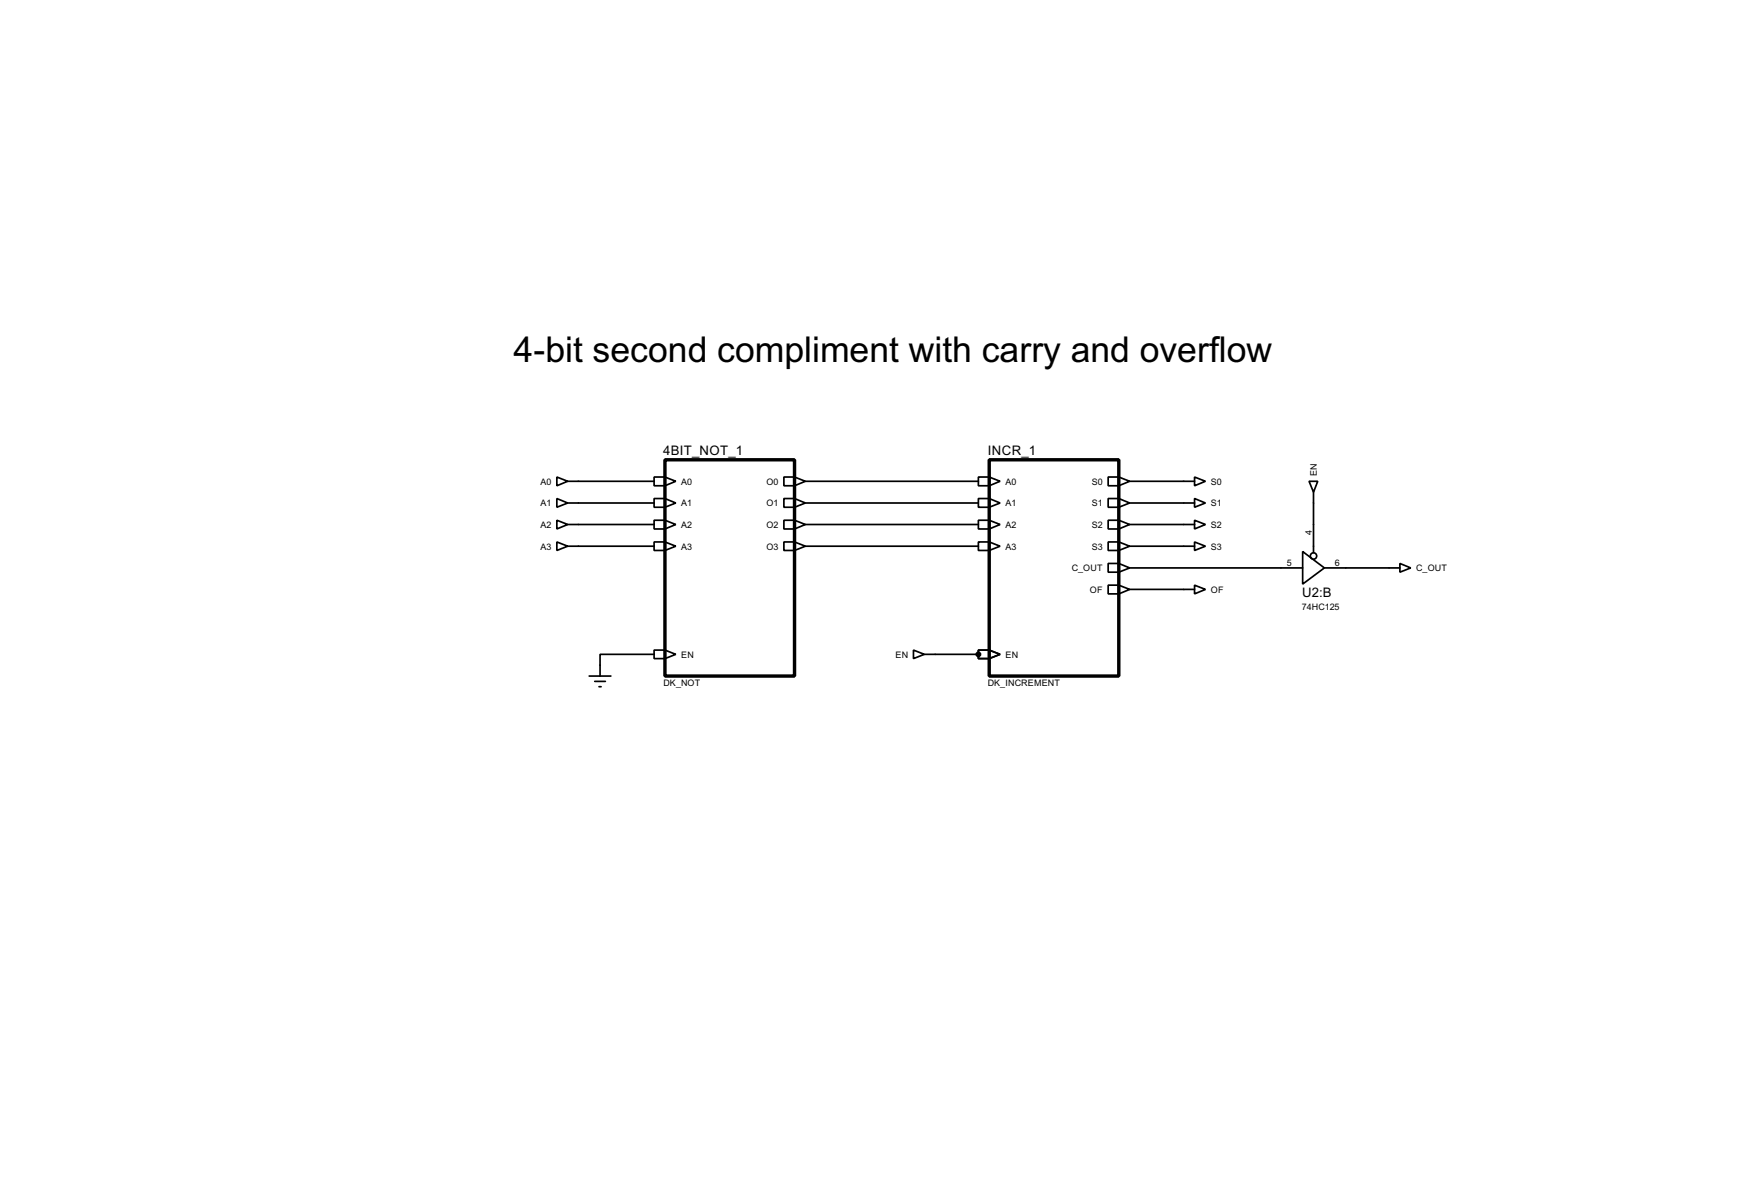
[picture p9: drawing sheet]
<svg xmlns="http://www.w3.org/2000/svg" width="409mm" height="282mm" viewBox="0 0 409 282" stroke-linecap="round" stroke-linejoin="round" font-family="sans-serif">
<g fill="none" stroke="#000" stroke-width=".4">
<path d="M130.9 112.1l2.5 1-2.5 1zM130.9 117.1l2.5 1.1-2.5 1zM133.4 113.1h20.3M133.4 118.2h20.3M153.7 112.1h2.6l2.5 1-2.5 1h-2.6zM153.7 117.1h2.6l2.5 1.1-2.5 1h-2.6zM156.3 112.1v2M156.3 117.1v2.1M184.2 112.1h2.5l2.6 1-2.6 1h-2.5zM184.2 117.1h2.5l2.6 1.1-2.6 1h-2.5zM186.7 112.1v2M186.7 117.1v2.1"/>
<path d="M189.3 113.1h40.6M189.3 118.2h40.6M229.9 112.1h2.6l2.5 1-2.5 1h-2.6zM229.9 117.1h2.6l2.5 1.1-2.5 1h-2.6zM232.5 112.1v2M232.5 117.1v2.1M260.4 112.1h2.5l2.6 1-2.6 1h-2.5zM260.4 117.1h2.5l2.6 1.1-2.6 1h-2.5zM262.9 112.1v2M262.9 117.1v2.1M265.5 113.1h15.2M265.5 118.2h15.2"/>
<path d="M280.7 112.1l2.6 1-2.6 1zM280.7 117.1l2.6 1.1-2.6 1zM307.6 113.1h2.1l-1 2.5zM308.7 115.6v14.2M130.9 122.2l2.5 1-2.5 1.1zM130.9 127.3l2.5 1-2.5 1zM133.4 123.2h20.3M133.4 128.3h20.3M153.7 122.2h2.6l2.5 1-2.5 1.1h-2.6zM153.7 127.3h2.6l2.5 1-2.5 1h-2.6zM156.3 122.2v2.1M156.3 127.3v2"/>
<path d="M184.2 122.2h2.5l2.6 1-2.6 1.1h-2.5zM184.2 127.3h2.5l2.6 1-2.6 1h-2.5zM186.7 122.2v2.1M186.7 127.3v2M189.3 123.2h40.6M189.3 128.3h40.6M229.9 122.2h2.6l2.5 1-2.5 1.1h-2.6zM229.9 127.3h2.6l2.5 1-2.5 1h-2.6zM232.5 122.2v2.1M232.5 127.3v2M260.4 122.2h2.5l2.6 1-2.6 1.1h-2.5zM260.4 127.3h2.5l2.6 1-2.6 1h-2.5z"/>
<path d="M260.4 132.4h2.5l2.6 1-2.6 1h-2.5zM260.4 137.5h2.5l2.6 1-2.6 1h-2.5zM262.9 122.2v2.1M262.9 127.3v2M262.9 132.4v2M262.9 137.5v2M265.5 123.2h15.2M265.5 128.3h15.2M265.5 133.4h40.6M265.5 138.5h15.2M280.7 122.2l2.6 1-2.6 1.1zM280.7 127.3l2.6 1-2.6 1z"/>
<path d="M280.7 137.5l2.6 1-2.6 1zM306.1 129.6l5.1 3.8-5.1 3.8zM311.2 133.4h17.8M329 132.4l2.5 1-2.5 1zM138.5 158.8h5.1M153.7 152.7h2.6l2.5 1-2.5 1h-2.6zM153.7 153.7h-12.7v5.1M156.3 152.7v2M214.7 152.7l2.5 1-2.5 1zM217.2 153.7h12.7M229.9 152.7h2.6l2.5 1-2.5 1h-2.6zM232.5 152.7v2"/>
<path d="M139.8 160.1h2.5M140.8 161.3h.5"/>
<circle cx="308.6" cy="130.6" r=".75"/>
</g>
<circle cx="229.9" cy="153.7" r=".2" fill="#000"/>
<path d="M156.3 108h30.4v50.8h-30.4zM232.5 108h30.4v50.8h-30.4z" fill="none" stroke="#000" stroke-width=".8"/>
<circle cx="229.9" cy="153.7" r=".5" fill="#000" stroke="#000" stroke-width=".4"/>
<text font-size="9.4" x="120.7" y="85.1">4-bit second compliment with carry and overflow</text>
<g font-size="3.5">
<text x="155.9" y="107">4BIT_NOT_1</text>
<text x="232.1" y="107">INCR_1</text>
<text x="306" y="140.3">U2:B</text>
</g>
<g font-size="2.4">
<text x="127" y="113.9">A0</text>
<text x="160.1" y="113.9">A0</text>
<text x="180.1" y="113.9">O0</text>
<text x="236.3" y="113.9">A0</text>
<text x="256.5" y="113.9">S0</text>
<text x="284.5" y="113.9">S0</text>
<text x="309.5" y="111.8" transform="rotate(-90 309.5 111.8)">EN</text>
<text x="127" y="119">A1</text>
<text x="160.1" y="119">A1</text>
<text x="180.1" y="119">O1</text>
<text x="236.3" y="119">A1</text>
<text x="256.5" y="119">S1</text>
<text x="284.5" y="119">S1</text>
<text x="127" y="124">A2</text>
<text x="160.1" y="124">A2</text>
<text x="180.1" y="124">O2</text>
<text x="236.3" y="124">A2</text>
<text x="256.5" y="124">S2</text>
<text x="284.5" y="124">S2</text>
<text x="308.3" y="125.8" transform="rotate(-90 308.3 125.8)">4</text>
<text x="127" y="129.1">A3</text>
<text x="160.1" y="129.1">A3</text>
<text x="180.1" y="129.1">O3</text>
<text x="236.3" y="129.1">A3</text>
<text x="256.5" y="129.1">S3</text>
<text x="284.5" y="129.1">S3</text>
<text x="251.8" y="134.2">C_OUT</text>
<text x="302.4" y="133">5</text>
<text x="313.7" y="133">6</text>
<text x="332.8" y="134.2">C_OUT</text>
<text x="256.1" y="139.3">OF</text>
<text x="284.5" y="139.3">OF</text>
<text x="305.9" y="143.2">74HC125</text>
<text x="160.1" y="154.5">EN</text>
<text x="210.4" y="154.5">EN</text>
<text x="236.3" y="154.5">EN</text>
<text x="155.9" y="161.2">DK_NOT</text>
<text x="232.1" y="161.2">DK_INCREMENT</text>
</g>
</svg>
